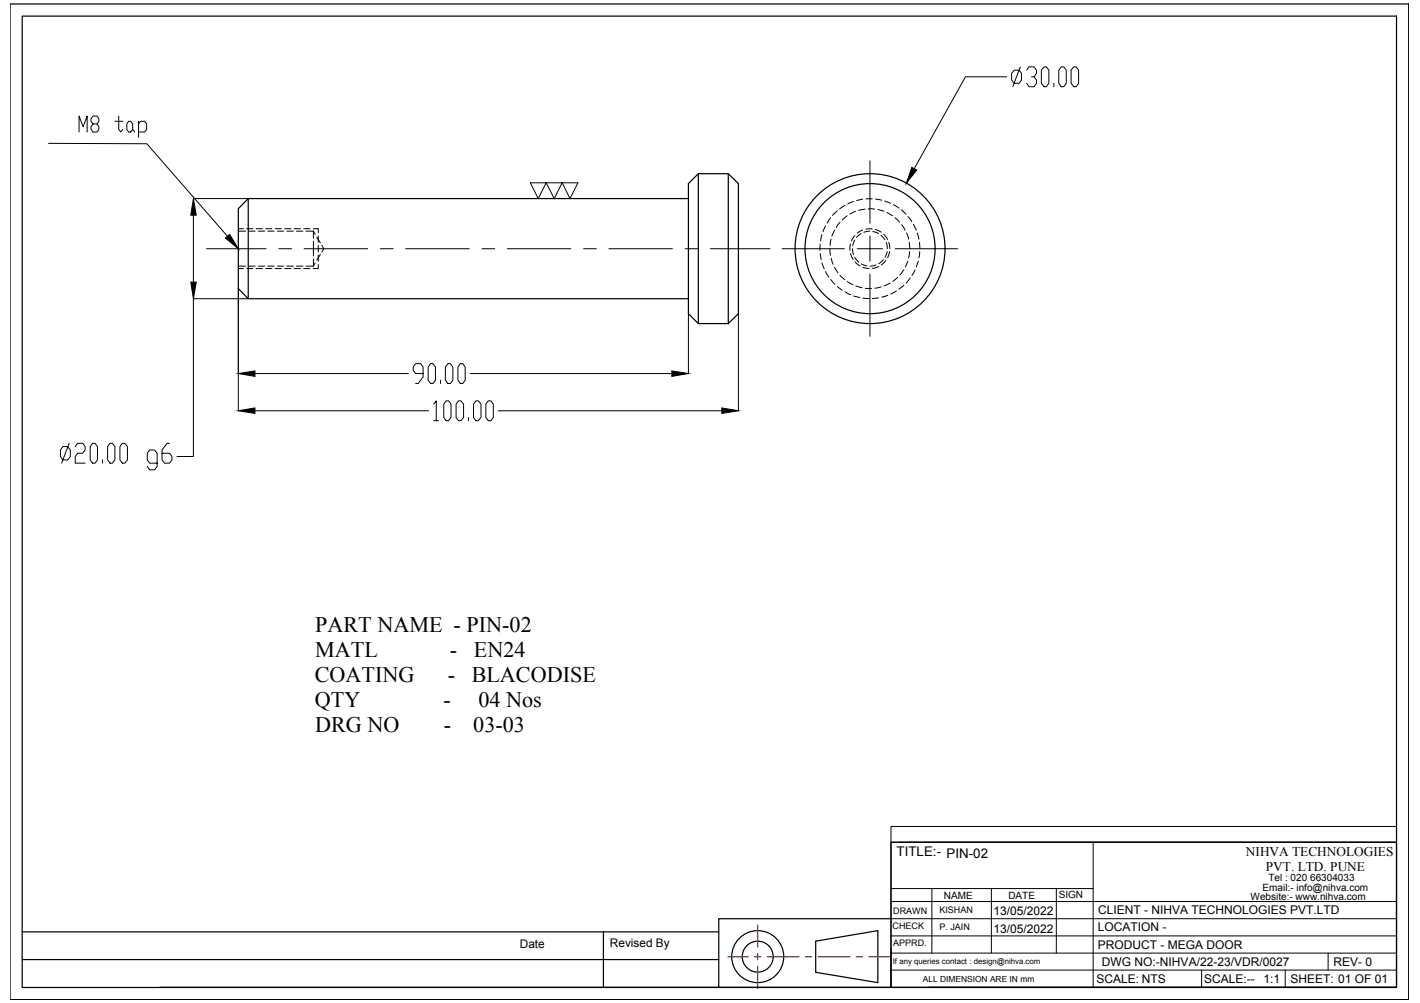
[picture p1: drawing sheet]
<svg xmlns="http://www.w3.org/2000/svg" width="297mm" height="210mm" viewBox="0 0 297 210" stroke-linecap="round" stroke-linejoin="round" font-family="sans-serif">
<!-- layer: 0 -->
<g fill="none" stroke="#000" stroke-width=".25">
<path d="M2.1 .8h292.6v208.4h-292.6zM4.6 3.4h287.5v203.3h-287.5zM146.1 36.4v31.3M152.3 36.4h-6.2l-2.1 2v27.2l2.1 2.1M152.3 36.4v31.3M152.3 36.4l2.2 2v27.2l-2.2 2.1M51.9 41.6v20.9M144 41.6h-92.1l-2 2.1v16.7l2 2.1M51.9 62.5h92.1M146.1 67.7h6.2M186.4 176.3h105.7v30.3h-105.7zM4.6 195h145.8"/>
<path d="M126.2 195v11.7M170.6 197l13-2.2v10.8l-13-2.1zM186.4 192.3h-36v14.3h-117M4.6 200.8h145.8M150.4 206.6h36M194.3 206.6h97.8"/>
<circle cx="182" cy="52" r="15.7"/>
<circle cx="182" cy="52" r="13.6"/>
<circle cx="158.5" cy="200.2" r="5.4"/>
<circle cx="158.5" cy="200.2" r="3.2"/>
</g>
<g fill="none" stroke="#000" stroke-width=".21">
<path d="M210.6 16.1h-8.6l-10.8 19.2M212.2 14.7h1l.5 .7v1.3l-.5 .7h-1l-.6-.7v-1.3zM213.4 14l-1.5 4.1M214.7 14.7l.6-.7h1l.5 .7v.7l-.5 .7h-.5M216.3 16.1l.5 .6v.7l-.5 .7h-1l-.6-.7M218.4 14h.5l.5 .7v2.7l-.5 .7h-.5l-.6-.7v-2.7zM220.5 17.4v.7M222 14h.5l.5 .7v2.7l-.5 .7h-.5l-.5-.7v-2.7zM224.6 14h.5l.5 .7v2.7l-.5 .7h-.5l-.5-.7v-2.7zM10.1 30l20.6 .1 16.9 19.3M16.5 27.6v-3.3l.9 2.2 .8-2.2v3.3M19.5 25.9l-.5-.5v-.6l.5-.5h.8l.4 .5v.6l-.4 .5h-.8l-.5 .6v.6l.5 .5h.8l.4-.5v-.6l-.4-.6"/>
<path d="M24 25.4h1.7M24.8 24.3v2.8l.5 .5 .4-.5M26.9 25.4h.4l.5 .5v1.2l-.5 .5h-.4l-.4-.5v-1.2zM27.8 27.1l.4 .5M29 25.9l.4-.5h.9l.4 .5v1.2l-.4 .5h-1.3M29 25.4v3.3M110.9 38.3h10l-1.7 3.3-1.6-3.3-1.7 3.3-1.7-3.3-1.6 3.3zM182 33.7v13M40.5 41.6h11.4M40.5 45v14M43.2 52.1h12.5M49.9 55.7h1.5"/>
<path d="M49.9 48.4h1.5M49.9 47.9h1M49.9 56.2h1M51.6 47.9h1.3M51.6 56.2h1.3M52.1 55.7h1.3M52.1 48.4h1.3M53.6 47.9h1.3M53.6 56.2h1.3M54 55.7h1.4M54 48.4h1.4M55.6 47.9h1.3"/>
<path d="M55.6 56.2h1.3M56 55.7h1.3M56 48.4h1.3M57.6 47.9h1.3M57.6 56.2h1.3M58 55.7h1.3M58 48.4h1.3M58.3 52.1h2.7M59.5 47.9h1.4M59.5 56.2h1.4M60 55.7h1.4M60 48.4h1.4"/>
<path d="M61.5 47.9h1.4M61.5 56.2h1.4M62 55.7h1.4M62 48.4h1.4M63.5 47.9h1.3M63.5 56.2h1.3M63.6 52.1h13.3M64 55.7h1.6M64 48.4h1.6M65.5 47.9h1.1v.8M65.6 48.4v1.5M65.6 50.5v3"/>
<path d="M65.6 54.2v1.5M65.6 48.4l.3 .7M65.9 55l-.3 .7M66.3 49.6l.7 1.2M66.6 55.4v.8h-1.1M66.6 49.4v1.3M66.6 51.4v1.3M66.6 53.4v1.3M67 53.3l-.7 1.1M67.3 51.3l.4 .8-.4 .6M79.6 52.1h2.6M84.9 52.1h13.3"/>
<path d="M100.8 52.1h2.7M106.1 52.1h13.3M122.1 52.1h2.6M127.4 52.1h13.3M143.3 52.1h2.7M148.6 52.1h12.5M163.6 52.1h13M171.6 51.1l-.1 1.3M171.6 53.1l.2 1.2M171.9 49.1l-.3 1.3M171.9 55l.5 1.2M172.7 47.3l-.5 1.2"/>
<path d="M172.7 56.8l.7 1.2M173.6 52.1l.1 1.3M173.8 45.6l-.8 1.1M173.8 58.5l.9 1M173.8 50.1l-.2 1.3M173.8 54l.5 1.3M174.6 48.2l-.6 1.2M174.6 56l.7 1.1M175.1 44.1l-1 1M175.2 60l1 .7M175.7 46.5l-.8 1.1M175.7 57.6l1 .9"/>
<path d="M176.7 43l-1.1 .7M177.2 45.2l-1 .8M177.2 58.9l1.2 .7M177.9 51l-.1 1.4M177.9 53.1l.6 1.2M178.3 52.1l.2 1.2M178.5 42.1l-1.2 .6M178.8 50.2l-.4 1.2M178.8 53.9l.8 .9M178.8 49.3l-.7 1.1M178.8 54.8l1.1 .9M179 44.2l-1.2 .6"/>
<path d="M179 59.8l1.3 .4M180.1 48.9l-1 .8M180.2 55.2l1.1 .5M180.5 41.7l-1.3 .3M180.5 48.1l-1.2 .7M180.5 56l1.3 .2M181 43.8l-1.4 .2M181.6 43.7l1.4 .1M181.9 48.4l-1.2 .2M182 49.4v2.7h-2.7M182 57.3v13.1M182.4 41.6h-1.3"/>
<path d="M182.4 47.9h-1.3M182.6 48.5l1.2 .4M183.1 41.6l1.3 .3M183.1 48l1.2 .6M183.2 55.4l-1.2 .3M183.6 43.8l1.3 .4M183.8 55.8l-1.3 .4M184.3 49.3l.8 .9M184.6 52.1h-2.6v2.6M184.8 54.3l-1 .9M184.9 49l.8 1.1M185.1 42.1l1.2 .4"/>
<path d="M185.3 54.5l-1 .9M185.4 50.8l.2 1.3M185.5 44.5l1.2 .7M185.6 52.6l-.4 1.2M185.9 50.7l.2 1.4M186.1 52.6l-.4 1.4M186.2 59.3l-1.3 .5M186.9 42.8l1.1 .7M187.2 45.6l1 .9M187.3 52.1h13M187.8 58l-1 .9M188.5 43.9l1 .9"/>
<path d="M188.6 47l.7 1.2M189 56.5l-.8 1.1M189.1 59.7l-1.1 .8M189.6 48.8l.5 1.2M189.9 54.6l-.5 1.3M189.9 45.3l.8 1.1M190.2 50.7l.1 1.4M190.3 52.6l-.2 1.4M190.4 58.2l-.8 1M191.1 46.9l.6 1.3M191.4 56.5l-.6 1.1M191.9 48.8l.3 1.3"/>
<path d="M192.1 54.6l-.4 1.3M192.3 50.7l.1 1.4M192.4 52.6l-.2 1.4M49.9 60.5v25.5M51.9 62.5h-11.4v33h-3.5M53.3 78.2h32.1M88.5 78.2h-1.6l-.5-.7v-.7l.5-.7h1.1l.5 .7v2.1l-1 1.3h-.6M90.1 76.1h.5l.5 .7v2.8l-.5 .6h-.5l-.5-.6v-2.8zM92.1 79.6v.6M93.7 76.1h.5l.5 .7v2.8l-.5 .6h-.5l-.5-.6v-2.8zM96.3 76.1h.5l.5 .7v2.8l-.5 .6h-.5l-.5-.6v-2.8zM98.4 78.2h42.1"/>
<path d="M144 65.7v12.5M154.5 65.7v20.3M176.8 61.1l1.2 .6M178.6 61.9l1.3 .4M180.5 62.4l1.3 .1M181 60.4h1.3M183.8 62.3l-1.3 .2M184.3 60.1l-1.3 .2M185.7 61.8l-1.2 .4M187.5 60.9l-1.2 .6M13.2 93.5h1l.5 .7v1.3l-.5 .8h-1l-.6-.8v-1.3zM14.5 92.8l-1.6 4.1"/>
<path d="M15.7 93.5l.5-.7h1.1l.5 .7v.7l-.5 .7h-1.1l-.5 .6v1.4h2.1M19.4 92.8h.5l.5 .7v2.8l-.5 .6h-.5l-.5-.6v-2.8zM21.4 96.3v.6M23 92.8h.5l.5 .7v2.8l-.5 .6h-.5l-.5-.6v-2.8zM25.6 92.8h.5l.6 .7v2.8l-.6 .6h-.5l-.5-.6v-2.8zM32.9 96.9h-1.6l-.5-.6v-1.4l.5-.7h1l.6 .7v2.7l-.6 .7h-1l-.5-.7M35.5 92.8h-.5l-1.1 1.4v2.1l.5 .6h1.1l.5-.6v-.8l-.5-.6h-1.6M53.3 86h36.4M90.7 84.6l.6-.7v4.1M90.7 88h1.1M93.3 83.9h.5l.5 .7v2.8l-.5 .6h-.5l-.5-.6v-2.8zM95.9 83.9h.5l.6 .7v2.8l-.6 .6h-.5l-.5-.6v-2.8z"/>
<path d="M98 87.4v.6M99.6 83.9h.5l.5 .7v2.8l-.5 .6h-.5l-.6-.6v-2.8zM102.1 83.9h.6l.5 .7v2.8l-.5 .6h-.6l-.5-.6v-2.8zM104.2 86h46.8M186.4 173h105.7v3.3h-105.7zM186.4 176.3v30.3M188.2 176.3h103.9M228.7 176.3v30.3M186.4 199.5h105.7M186.4 195.9h105.7M186.4 192.3h105.7M186.4 188.7h105.7"/>
<path d="M186.4 186h42.3M194.9 186v13.5M207.4 186v13.5M221 186v13.5M277.8 199.5v3.5M186.4 203h105.7M251.4 203v3.6M268.8 203v3.6"/>
</g>
<path d="M190.7 35l1.1 .6-2.2 2.7zM40.5 41.6l.5 3.4h-1.1zM39.9 59h1.1l-.5 3.5zM47.1 49.8l.9-.7 1.9 3zM49.9 78.2l3.4-.6v1.2zM140.5 77.6l3.5 .6-3.5 .6zM49.9 86l3.4-.6v1.1zM151 85.4l3.5 .6-3.5 .5z" fill="#000" stroke="#000" stroke-width=".21"/>
<path d="M158.5 193.6v4.6M158.5 199.5v1.4M152.3 200.2h4.2M157.8 200.2h1.4M158.5 202.2v4.7M160.5 200.2h6.7M168.5 200.2h1.3M171.1 200.2h6.7M179.1 200.2h1.3M181.8 200.2h4.2" fill="none" stroke="#f00" stroke-width=".25"/>
<g font-size="4.6">
<text x="65.9" y="132.2">PART NAME - PIN-02</text>
<text x="65.9" y="137.4">MATL</text>
<text x="94.1" y="137.4">-</text>
<text x="99.1" y="137.4">EN24</text>
<text x="65.9" y="142.7">COATING</text>
<text x="93.7" y="142.7">-</text>
<text x="98.7" y="142.7">BLACODISE</text>
<text x="65.9" y="147.9">QTY</text>
<text x="92.8" y="147.9">-</text>
<text x="100.1" y="147.9">04 Nos</text>
<text x="65.9" y="153.1">DRG NO</text>
<text x="92.8" y="153.1">-</text>
<text x="99" y="153.1">03-03</text>
</g>
<g font-size="2.8">
<text x="187.6" y="179.2">TITLE:- PIN-02</text>
<text x="260.6" y="179.1">NIHVA TECHNOLOGIES</text>
<text x="264.8" y="182.3">PVT. LTD. PUNE</text>
</g>
<g font-size="2.5">
<text x="207.8" y="191.6">13/05/2022</text>
<text x="229.7" y="191.3">CLIENT - NIHVA TECHNOLOGIES PVT.LTD</text>
<text x="207.8" y="195.2">13/05/2022</text>
<text x="229.6" y="194.9">LOCATION -</text>
<text x="108.7" y="198.5">Date</text>
<text x="127.6" y="198.2">Revised By</text>
<text x="229.6" y="198.5">PRODUCT - MEGA DOOR</text>
<text x="230.5" y="202.1">DWG NO:-NIHVA/22-23/VDR/0027</text>
<text x="279" y="202.1">REV- 0</text>
<text x="229.3" y="205.7">SCALE: NTS</text>
<text x="251.9" y="205.7">SCALE:--</text>
<text x="264.3" y="205.7">1:1</text>
<text x="269.9" y="205.7">SHEET: 01 OF 01</text>
</g>
<g font-size="2.1">
<text x="265.3" y="184.4">Tel : 020 66304033</text>
<text x="197.4" y="188.1">NAME</text>
<text x="210.9" y="188.2">DATE</text>
<text x="221.5" y="188">SIGN</text>
<text x="261.6" y="188.4">Website:- www.nihva.com</text>
<text x="264.1" y="186.5">Email:- info@nihva.com</text>
</g>
<g font-size="1.9">
<text x="186.8" y="191.2">DRAWN</text>
<text x="196.5" y="191.1">KISHAN</text>
<text x="186.7" y="194.4">CHECK</text>
<text x="186.8" y="198">APPRD.</text>
<text x="196.5" y="194.7">P. JAIN</text>
</g>
<text font-size="1.8" x="193" y="205.4">ALL DIMENSION ARE IN mm</text>
<text font-size="1.6" x="186.8" y="201.7">If any queries contact : design@nihva.com</text>
</svg>
